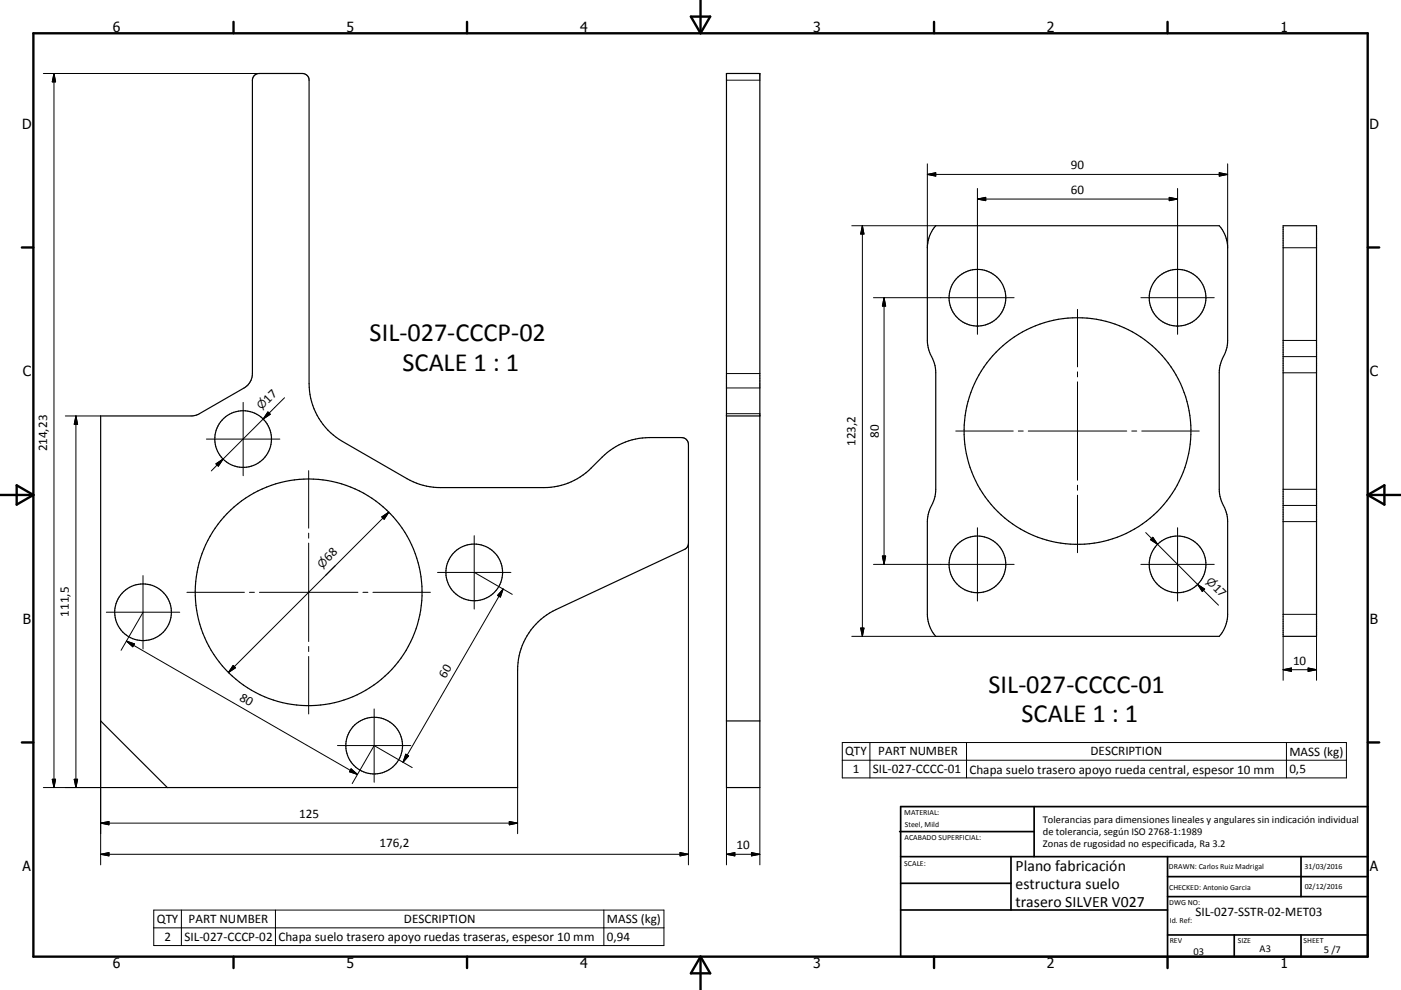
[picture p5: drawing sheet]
<svg xmlns="http://www.w3.org/2000/svg" width="420mm" height="297mm" viewBox="0 0 420 297" stroke-linecap="round" stroke-linejoin="round" font-family="sans-serif">
<g fill="none" stroke="#000" stroke-width=".36">
<path d="M76.2 22.8l.5-.5 1-.2h13a2.03 2.03 0 0 1 2 2v91a20.1 20.1 0 0 0 10 17.3l19.3 11.2a20.2 20.2 0 0 0 10 2.7h31.1a20 20 0 0 0 13.4-5.1l4-4.1a20.2 20.2 0 0 1 14.2-5.8h9.7a2.03 2.03 0 0 1 2 2v29.7l-.4 1.2-.8 .6-38.5 18.1a20.1 20.1 0 0 0-11.5 18.1v35.3h-105l-20-20v-91.5h27.6l1.5-.4 13.9-8a5 5 0 0 0 2.5-4.3v-88zM217.8 22.1h10v214.2h-10zM280.5 67.7h85a10.1 10.1 0 0 1 2.6 6.6v27.8a12.7 12.7 0 0 1-1.9 6.2l-.4 1.4-.3 2.1v35a12.5 12.5 0 0 0 1.9 6.2l.4 1.3 .3 2.2v27.8a10.1 10.1 0 0 1-2.6 6.6h-85a10.1 10.1 0 0 1-2.5-6.6v-27.8a12.8 12.8 0 0 1 1.9-6.2l.4-1.4 .2-2.1v-35a12 12 0 0 0-1.8-6.1l-.7-3.6v-27.8a10.1 10.1 0 0 1 2.5-6.6zM384.7 67.7h10v123.2h-10zM217.8 124.8h10M217.8 216.3h10"/>
<circle cx="293" cy="89.3" r="8.5"/>
<circle cx="353" cy="89.3" r="8.5"/>
<circle cx="72.9" cy="131.7" r="8.5"/>
<circle cx="323" cy="129.3" r="34"/>
<circle cx="92.5" cy="177.7" r="34"/>
<circle cx="142.2" cy="171.7" r="8.5"/>
<circle cx="293" cy="169.3" r="8.5"/>
<circle cx="353" cy="169.3" r="8.5"/>
<circle cx="42.9" cy="183.7" r="8.5"/>
<circle cx="112.2" cy="223.7" r="8.5"/>
</g>
<g fill="none" stroke="#000" stroke-width=".3">
<path d="M13 22.1h64.7M16.2 22.1v214.2M16.2 22.1l.5 2.5h-1zM217.8 24.1h10M278 52.3h90.1M278 52.3l2.5-.5v1zM278 49.2v25.1M293 56.5v43.8M293 59.7h60M293 59.7l2.5-.5v1zM350.6 59.2l2.4 .5-2.4 .5zM353 56.5v43.8"/>
<path d="M365.5 51.8l2.6 .5-2.6 .5zM368.1 49.2v25.1M255.4 67.7h25.1M258.5 67.7v123.2M258.5 67.7l.5 2.5h-1zM384.7 74.3h10M261.9 89.3h42.1M265 89.3v80M265 89.3l.5 2.5h-1zM323 92.8v17.3M342 89.3h22M85.3 119.3l-6.4 6.4"/>
<path d="M217.8 112.1h10M217.8 116.4h10M323 111.6v1.5M323 114.6v29.5M384.7 102.1h10M384.7 107h10M384.7 111.8h10M19.6 124.8h10.6M22.8 124.8v111.5M22.8 124.8l.5 2.5h-1zM61.9 131.7h22M64.7 139.1l2.2-1.4-1.4 2.2z"/>
<path d="M72.9 120.7v22M78.9 125.7l-15.5 15.6M80.3 123.6l.7 .7-2.1 1.4zM217.8 124.1h10M286.5 129.3h17.3M305.3 129.3h1.5M308.3 129.3h29.5M339.3 129.3h1.5M342.3 129.3h17.2M92.5 141.2v17.3M92.5 160v1.4M114.5 155.1l2.1-1.5-1.4 2.2z"/>
<path d="M116.6 153.6l-48.1 48.2M293 158.3v22M323 145.6v1.5M323 148.6v17.2M343.5 159.8l3.5 3.5M353 158.3v22M384.7 156.5h10M384.7 151.6h10M384.7 146.8h10M42.9 172.7v22M56 177.7h17.3M74.8 177.7h1.5"/>
<path d="M77.8 177.7h29.5M92.5 162.9v29.6M100.5 169.7l-2.9 3M108.8 177.7h1.5M111.8 177.7h17.2M131.2 171.7h22M142.2 160.7v22M142.4 171.8l11.2 6.5M150.8 176.7l-30 52M150.8 176.7l-.8 2.4-.8-.5zM206.4 163v96.5M261.9 169.3h42.1"/>
<path d="M264.5 166.8h1l-.5 2.5zM342 169.3h22M345.6 161.2l1.4 2.1-2.1-1.4zM347 163.3l12.1 12M359.1 175.3l6.2 6.3M359.1 175.3l2.1 1.4-.7 .8zM31.9 183.7h22M37.9 192.3l69.3 40M37.9 192.3l2.4 .9-.5 .8zM42.8 183.9l-6.5 11.2M69.9 199.6l.7 .7-2.1 1.5zM92.5 194v1.5"/>
<path d="M92.5 197v17.2M255.4 190.9h25.1M258 188.4h1l-.5 2.5zM384.7 184.3h10M384.7 190.9v13.2M394.7 190.9v13.2M30.2 216.3v43.2M112.2 212.7v22M384.7 200.9h10M384.7 200.9l2.5-.5v1zM392.2 200.4l2.5 .5-2.5 .5zM13 236.3h37.2"/>
<path d="M15.7 233.8h1l-.5 2.5zM22.3 233.8h1l-.5 2.5zM101.2 223.7h22M105.3 230.7l1.9 1.6-2.4-.8zM112.1 223.9l-6.5 11.2M112.4 223.8l11.2 6.5M121.7 226.3l.8 .5-1.7 1.9zM155.2 236.3v13.8M217.8 236.3v23.2M227.8 236.3v23.2M252.5 222.8h151.2v10.6h-151.2zM252.5 228.1h151.2"/>
<path d="M260.8 222.8v10.6M289.8 222.8v10.6M385.7 222.8v10.6M30.2 256.3h176.2M30.2 256.3l2.5-.5v1zM30.2 246.9l2.5-.4v1zM30.2 246.9h125M152.7 246.5l2.5 .4-2.5 .6zM203.9 255.8l2.5 .5-2.5 .5zM217.8 256.3h10M217.8 256.3l2.5-.5v1zM225.3 255.8l2.5 .5-2.5 .5z"/>
<path d="M46.1 273h153v10.7h-153zM46.1 278.4h153M54.4 273v10.7M82.6 273v10.7M181 273v10.7"/>
</g>
<g fill="none" stroke="#000" stroke-width=".71">
<path d="M10 10h400v277h-400zM70 6.6v3.4M140 6.6v3.4M207.1 5h5.8l-2.9 5zM210 0v10M280 6.6v3.4M350 6.6v3.4M6.6 74.2h3.4M410 74.2h3.5M0 148.5h10M5 145.6l5 2.9-5 2.9zM410 148.5h10.1"/>
<path d="M410 148.5l5.1-2.9v5.8zM6.6 222.7h3.4M410 222.7h3.5M70 287v3.4M140 287v3.4M210 287v10M210 287l2.9 5h-5.8zM280 287v3.4M350 287v3.4"/>
</g>
<g fill="none" stroke="#000" stroke-width=".51">
<path d="M269.7 249.5h40.3M270 242h140v45h-140zM270 257h140M303.1 257v16M310 242v15M350 257v30M390.1 257v12M270 265h33.1M270 273h80M350 269h60M350 263h60M350 280.5h60"/>
<path d="M370 280.5v6.5M390.1 280.5v6.5"/>
</g>
<g fill="#000" stroke="#000" stroke-width=".3">
<path d="M16.2 22.1l.5 2.5h-1zM278 52.3l2.5-.5v1zM293 59.7l2.5-.5v1zM365.5 51.8l2.6 .5-2.6 .5zM258.5 67.7l.5 2.5h-1zM350.6 59.2l2.4 .5-2.4 .5zM265 89.3l.5 2.5h-1zM22.8 124.8l.5 2.5h-1zM64.7 139.1l2.2-1.4-1.4 2.2zM80.3 123.6l.7 .7-2.1 1.4zM114.5 155.1l2.1-1.5-1.4 2.2zM150.8 176.7l-.8 2.4-.8-.5z"/>
<path d="M264.5 166.8h1l-.5 2.5zM345.6 161.2l1.4 2.1-2.1-1.4zM359.1 175.3l2.1 1.4-.7 .8zM37.9 192.3l2.4 .9-.5 .8zM69.9 199.6l.7 .7-2.1 1.5zM258 188.4h1l-.5 2.5zM384.7 200.9l2.5-.5v1zM392.2 200.4l2.5 .5-2.5 .5zM15.7 233.8h1l-.5 2.5zM22.3 233.8h1l-.5 2.5zM105.3 230.7l1.9 1.6-2.4-.8zM121.7 226.3l.8 .5-1.7 1.9z"/>
<path d="M30.2 256.3l2.5-.5v1zM30.2 246.9l2.5-.4v1zM152.7 246.5l2.5 .4-2.5 .6zM203.9 255.8l2.5 .5-2.5 .5zM217.8 256.3l2.5-.5v1zM225.3 255.8l2.5 .5-2.5 .5z"/>
</g>
<g font-size="7.9">
<text x="110.8" y="102.2">SIL-027-CCCP-02</text>
<text x="120.6" y="111.2">SCALE 1 : 1</text>
<text x="296.3" y="207.8">SIL-027-CCCC-01</text>
<text x="306.2" y="216.7">SCALE 1 : 1</text>
</g>
<g font-size="4.7">
<text x="304.5" y="261.2">Plano fabricación</text>
<text x="304.5" y="266.6">estructura suelo</text>
<text x="304.5" y="272">trasero SILVER V027</text>
</g>
<g font-size="4.2">
<text x="33.9" y="9.6">6</text>
<text x="103.9" y="9.6">5</text>
<text x="173.9" y="9.6">4</text>
<text x="243.8" y="9.6">3</text>
<text x="313.9" y="9.6">2</text>
<text x="383.9" y="9.6">1</text>
<text x="6.7" y="38.7">D</text>
<text x="410.5" y="38.7">D</text>
<text x="6.9" y="112.9">C</text>
<text x="410.7" y="112.9">C</text>
<text x="6.9" y="187.1">B</text>
<text x="410.7" y="187.1">B</text>
<text x="6.8" y="261.4">A</text>
<text x="410.7" y="261.4">A</text>
<text x="33.9" y="290.4">6</text>
<text x="103.9" y="290.4">5</text>
<text x="173.9" y="290.4">4</text>
<text x="243.8" y="290.4">3</text>
<text x="313.9" y="290.4">2</text>
<text x="383.9" y="290.4">1</text>
</g>
<g font-size="3.9">
<text x="321.1" y="50.8">90</text>
<text x="321.1" y="58.2">60</text>
<text x="80.4" y="121.2" transform="rotate(-45 80.4 121.2)">17</text>
<text x="263.5" y="131.3" transform="rotate(-90 263.5 131.3)">80</text>
<text x="14.1" y="135.4" transform="rotate(-90 14.1 135.4)">214,23</text>
<text x="256.5" y="133.9" transform="rotate(-90 256.5 133.9)">123,2</text>
<text x="98.6" y="168.7" transform="rotate(-45 98.6 168.7)">68</text>
<text x="363.5" y="176.7" transform="rotate(45 363.5 176.7)">17</text>
<text x="20.7" y="185" transform="rotate(-90 20.7 185)">111,5</text>
<text x="133.5" y="203.6" transform="rotate(-60 133.5 203.6)">60</text>
<text x="387.7" y="199.4">10</text>
<text x="71.6" y="210" transform="rotate(30 71.6 210)">80</text>
<text x="253.4" y="226.7">QTY</text>
<text x="263.3" y="226.7">PART NUMBER</text>
<text x="327" y="226.7">DESCRIPTION</text>
<text x="386.6" y="226.7">MASS (kg)</text>
<text x="255.7" y="232">1</text>
<text x="261.7" y="232">SIL-027-CCCC-01</text>
<text x="290.7" y="232.1">Chapa suelo trasero apoyo rueda central, espesor 10 mm</text>
<text x="386.6" y="232">0,5</text>
<text x="89.7" y="245.4">125</text>
<text x="113.8" y="254.2">176,2</text>
<text x="220.8" y="254.8">10</text>
<text x="358.4" y="274.9">SIL-027-SSTR-02-MET03</text>
<text x="47" y="276.9">QTY</text>
<text x="56.6" y="276.9">PART NUMBER</text>
<text x="121.1" y="276.9">DESCRIPTION</text>
<text x="181.9" y="277">MASS (kg)</text>
<text x="49.3" y="282.3">2</text>
<text x="55.3" y="282.3">SIL-027-CCCP-02</text>
<text x="83.5" y="282.4">Chapa suelo trasero apoyo ruedas traseras, espesor 10 mm</text>
<text x="181.9" y="282.3">0,94</text>
</g>
<g font-size="3.3">
<text x="78.4" y="123.1" transform="rotate(-45 78.4 123.1)">⌀</text>
<text x="96.6" y="170.6" transform="rotate(-45 96.6 170.6)">⌀</text>
<text x="361.4" y="174.8" transform="rotate(45 361.4 174.8)">⌀</text>
</g>
<g font-size="3.1">
<text x="312.7" y="246.8">Tolerancias para dimensiones lineales y angulares sin indicación individual</text>
<text x="312.7" y="250.4">de tolerancia, según ISO 2768-1:1989</text>
<text x="312.7" y="254">Zonas de rugosidad no especificada, Ra 3.2</text>
<text x="357.8" y="286.5">03</text>
<text x="377.6" y="285.6">A3</text>
<text x="396.9" y="285.9">5 /7</text>
</g>
<g font-size="2.4">
<text x="271.1" y="244.4">MATERIAL:</text>
<text x="271.2" y="252">ACABADO SUPERFICIAL:</text>
<text x="271.3" y="248">Steel, Mild</text>
<text x="271.1" y="259.7">SCALE:</text>
<text x="350.4" y="260.8">DRAWN: Carlos Ruiz Madrigal</text>
<text x="391.1" y="260.6">31/03/2016</text>
<text x="350.5" y="267">CHECKED: Antonio Garcia</text>
<text x="391.2" y="266.7">02/12/2016</text>
<text x="350.5" y="271.4">DWG NO:</text>
<text x="350.7" y="276.9">Id. Ref:</text>
<text x="350.7" y="282.8">REV</text>
<text x="371.1" y="282.9">SIZE</text>
<text x="390.8" y="283">SHEET</text>
</g>
</svg>
